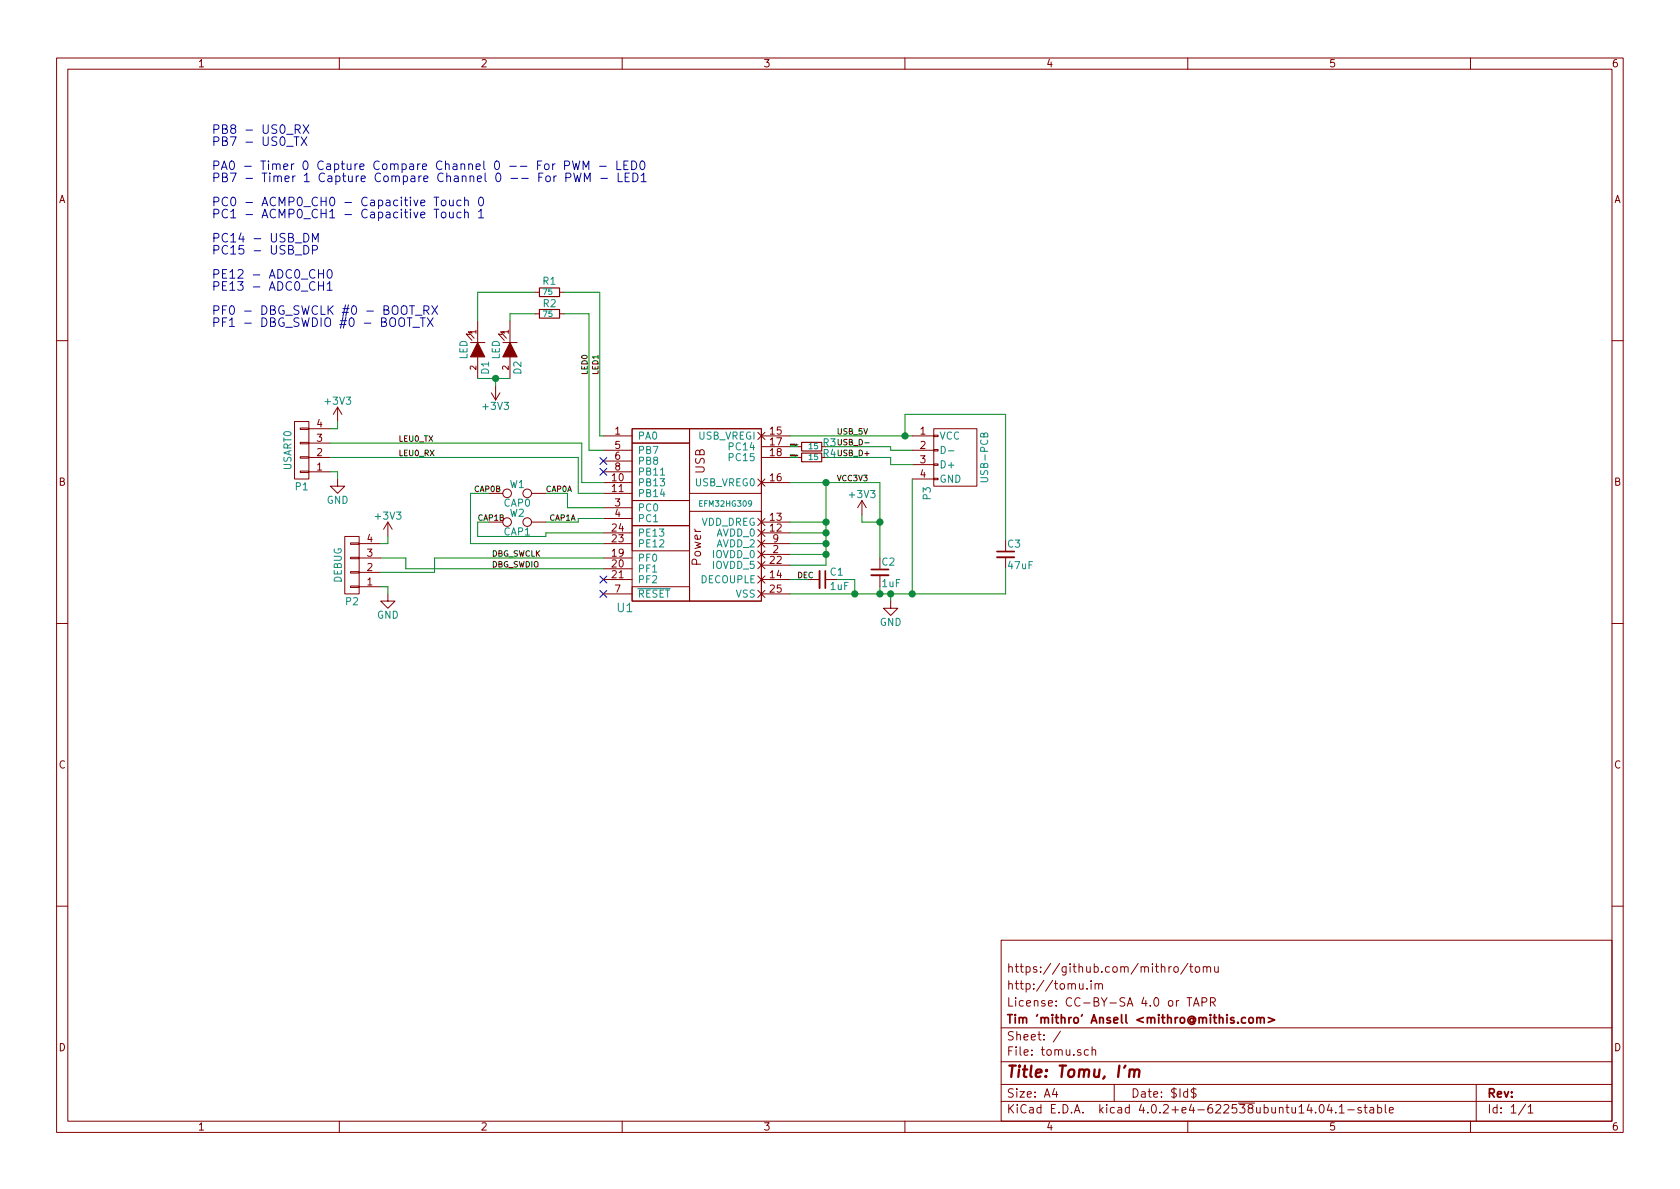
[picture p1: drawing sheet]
EESchema Schematic File Version 2
LIBS:power
LIBS:device
LIBS:transistors
LIBS:conn
LIBS:linear
LIBS:regul
LIBS:74xx
LIBS:cmos4000
LIBS:adc-dac
LIBS:memory
LIBS:xilinx
LIBS:microcontrollers
LIBS:dsp
LIBS:microchip
LIBS:analog_switches
LIBS:motorola
LIBS:texas
LIBS:intel
LIBS:audio
LIBS:interface
LIBS:digital-audio
LIBS:philips
LIBS:display
LIBS:cypress
LIBS:siliconi
LIBS:opto
LIBS:atmel
LIBS:contrib
LIBS:valves
LIBS:efm32hg309
LIBS:usb-pcb
LIBS:tomu-cache
EELAYER 25 0
EELAYER END
$Descr A4 11693 8268
encoding utf-8
Sheet 1 1
Title "Tomu, I'm"
Date "$Id$"
Rev ""
Comp "Tim 'mithro' Ansell <mithro@mithis.com>"
Comment1 "License: CC-BY-SA 4.0 or TAPR"
Comment2 "http://tomu.im"
Comment3 "https://github.com/mithro/tomu"
Comment4 ""
$EndDescr
$Comp
L C_Small C2
U 1 1
P 6125 3975
F 0 "C2" H 6135 4045 50  0000 L CNN
F 1 "1uF" H 6135 3895 50  0000 L CNN
F 2 "Capacitors_SMD:C_0402" H 6125 3975 50  0001 C CNN
F 3 "" H 6125 3975 50  0000 C CNN
	1    6125 3975
	1    0    0    -1  
$EndComp
$Comp
L GND #PWR01
U 1 1
P 6200 4175
F 0 "#PWR01" H 6200 3925 50  0001 C CNN
F 1 "GND" H 6200 4025 50  0000 C CNN
F 2 "" H 6200 4175 50  0000 C CNN
F 3 "" H 6200 4175 50  0000 C CNN
	1    6200 4175
	1    0    0    -1  
$EndComp
$Comp
L C_Small C3
U 1 1
P 7000 3850
F 0 "C3" H 7010 3920 50  0000 L CNN
F 1 "47uF" H 7010 3770 50  0000 L CNN
F 2 "Capacitors_SMD:C_0402" H 7000 3850 50  0001 C CNN
F 3 "" H 7000 3850 50  0000 C CNN
	1    7000 3850
	1    0    0    -1  
$EndComp
$Comp
L C_Small C1
U 1 1
P 5725 4025
F 0 "C1" V 5675 4075 50  0000 L CNN
F 1 "1uF" V 5775 4075 50  0000 L CNN
F 2 "Capacitors_SMD:C_0402" H 5725 4025 50  0001 C CNN
F 3 "" H 5725 4025 50  0000 C CNN
	1    5725 4025
	0    1    1    0   
$EndComp
$Comp
L USB-PCB P3
U 1 1
P 6650 3225
F 0 "P3" H 6850 3025 50  0000 C CNN
F 1 "USB-PCB" H 6600 3425 50  0000 C CNN
F 2 "usb-pcb:USB-PCB" V 6600 3125 50  0001 C CNN
F 3 "" V 6600 3125 50  0000 C CNN
	1    6650 3225
	0    1    1    0   
$EndComp
Text Label 5825 3100 0    39   ~ 0
USB_D-
Text Label 5825 3175 0    39   ~ 0
USB_D+
Text Label 5825 3350 0    39   ~ 0
VCC3V3
Text Label 5825 3025 0    39   ~ 0
USB_5V
$Comp
L R_Small R3
U 1 1
P 5650 3100
F 0 "R3" V 5625 3175 50  0000 L CNN
F 1 "15" V 5725 3075 39  0000 L CNN
F 2 "Resistors_SMD:R_0402" H 5650 3100 50  0001 C CNN
F 3 "" H 5650 3100 50  0000 C CNN
	1    5650 3100
	0    1    1    0   
$EndComp
$Comp
L R_Small R4
U 1 1
P 5650 3175
F 0 "R4" V 5625 3250 50  0000 L CNN
F 1 "15" V 5575 3150 39  0000 L CNN
F 2 "Resistors_SMD:R_0402" H 5650 3175 50  0001 C CNN
F 3 "" H 5650 3175 50  0000 C CNN
	1    5650 3175
	0    1    1    0   
$EndComp
$Comp
L CONN_01X04 P2
U 1 1
P 2450 3925
F 0 "P2" H 2450 4175 50  0000 C CNN
F 1 "DEBUG" V 2550 3925 50  0000 C CNN
F 2 "Pin_Headers:Pin_Header_Angled_1x04" H 2450 3925 50  0001 C CNN
F 3 "" H 2450 3925 50  0000 C CNN
	1    2450 3925
	-1   0    0    1   
$EndComp
Text Label 3425 3875 0    39   ~ 0
DBG_SWCLK
Text Label 3425 3950 0    39   ~ 0
DBG_SWDIO
$Comp
L GND #PWR02
U 1 1
P 2700 4125
F 0 "#PWR02" H 2700 3875 50  0001 C CNN
F 1 "GND" H 2700 3975 50  0000 C CNN
F 2 "" H 2700 4125 50  0000 C CNN
F 3 "" H 2700 4125 50  0000 C CNN
	1    2700 4125
	1    0    0    -1  
$EndComp
$Comp
L +3V3 #PWR03
U 1 1
P 6000 3575
F 0 "#PWR03" H 6000 3425 50  0001 C CNN
F 1 "+3V3" H 6000 3715 50  0000 C CNN
F 2 "" H 6000 3575 50  0000 C CNN
F 3 "" H 6000 3575 50  0000 C CNN
	1    6000 3575
	1    0    0    -1  
$EndComp
$Comp
L +3V3 #PWR04
U 1 1
P 2700 3725
F 0 "#PWR04" H 2700 3575 50  0001 C CNN
F 1 "+3V3" H 2700 3865 50  0000 C CNN
F 2 "" H 2700 3725 50  0000 C CNN
F 3 "" H 2700 3725 50  0000 C CNN
	1    2700 3725
	1    0    0    -1  
$EndComp
$Comp
L LED D1
U 1 1
P 3325 2425
F 0 "D1" H 3450 2475 50  0000 C CNN
F 1 "LED" H 3325 2325 50  0000 C CNN
F 2 "LEDs:LED_0402" H 3325 2425 50  0001 C CNN
F 3 "" H 3325 2425 50  0000 C CNN
	1    3325 2425
	0    1    1    0   
$EndComp
$Comp
L LED D2
U 1 1
P 3550 2425
F 0 "D2" H 3675 2475 50  0000 C CNN
F 1 "LED" H 3550 2325 50  0000 C CNN
F 2 "LEDs:LED_0402" H 3550 2425 50  0001 C CNN
F 3 "" H 3550 2425 50  0000 C CNN
	1    3550 2425
	0    1    1    0   
$EndComp
$Comp
L R_Small R2
U 1 1
P 3825 2175
F 0 "R2" V 3900 2125 50  0000 L CNN
F 1 "75" V 3825 2150 39  0000 L CNN
F 2 "Resistors_SMD:R_0402" H 3825 2175 50  0001 C CNN
F 3 "" H 3825 2175 50  0000 C CNN
	1    3825 2175
	0    -1   -1   0   
$EndComp
$Comp
L R_Small R1
U 1 1
P 3825 2025
F 0 "R1" V 3750 1975 50  0000 L CNN
F 1 "75" V 3825 1975 39  0000 L CNN
F 2 "Resistors_SMD:R_0402" H 3825 2025 50  0001 C CNN
F 3 "" H 3825 2025 50  0000 C CNN
	1    3825 2025
	0    1    1    0   
$EndComp
$Comp
L CONN_01X04 P1
U 1 1
P 2100 3125
F 0 "P1" H 2100 3375 50  0000 C CNN
F 1 "USART0" V 2200 3125 50  0000 C CNN
F 2 "Pin_Headers:Pin_Header_Angled_1x04" H 2100 3125 50  0001 C CNN
F 3 "" H 2100 3125 50  0000 C CNN
	1    2100 3125
	-1   0    0    1   
$EndComp
$Comp
L GND #PWR05
U 1 1
P 2350 3325
F 0 "#PWR05" H 2350 3075 50  0001 C CNN
F 1 "GND" H 2350 3175 50  0000 C CNN
F 2 "" H 2350 3325 50  0000 C CNN
F 3 "" H 2350 3325 50  0000 C CNN
	1    2350 3325
	1    0    0    -1  
$EndComp
$Comp
L +3V3 #PWR06
U 1 1
P 2350 2925
F 0 "#PWR06" H 2350 2775 50  0001 C CNN
F 1 "+3V3" H 2350 3065 50  0000 C CNN
F 2 "" H 2350 2925 50  0000 C CNN
F 3 "" H 2350 2925 50  0000 C CNN
	1    2350 2925
	1    0    0    -1  
$EndComp
$Comp
L TEST W1
U 1 1
P 3600 3425
F 0 "W1" H 3600 3485 50  0000 C CNN
F 1 "CAP0" H 3600 3355 50  0000 C CNN
F 2 "Measurement_Points:Test_Point_2Pads" H 3600 3425 50  0001 C CNN
F 3 "" H 3600 3425 50  0000 C CNN
	1    3600 3425
	1    0    0    -1  
$EndComp
$Comp
L TEST W2
U 1 1
P 3600 3625
F 0 "W2" H 3600 3685 50  0000 C CNN
F 1 "CAP1" H 3600 3555 50  0000 C CNN
F 2 "Measurement_Points:Test_Point_2Pads" H 3600 3625 50  0001 C CNN
F 3 "" H 3600 3625 50  0000 C CNN
	1    3600 3625
	1    0    0    -1  
$EndComp
Text Notes 1475 2350 0    60   ~ 0
PB8 - US0_RX\nPB7 - US0_TX\n\nPA0 - Timer 0 Capture Compare Channel 0 -- For PWM - LED0 \nPB7 - Timer 1 Capture Compare Channel 0 -- For PWM - LED1\n\nPC0 - ACMP0_CH0 - Capacitive Touch 0\nPC1 - ACMP0_CH1 - Capacitive Touch 1\n\nPC14 - USB_DM\nPC15 - USB_DP\n\nPE12 - ADC0_CH0\nPE13 - ADC0_CH1\n\nPF0 - DBG_SWCLK #0 - BOOT_RX\nPF1 - DBG_SWDIO #0 - BOOT_TX\n\n
NoConn ~ 4200 4125
NoConn ~ 4200 4025
Text Label 3800 3425 0    39   ~ 0
CAP0A
Text Label 3825 3625 0    39   ~ 0
CAP1A
Text Label 2775 3075 0    39   ~ 0
LEU0_TX
Text Label 2775 3175 0    39   ~ 0
LEU0_RX
Text Label 5550 4025 0    39   ~ 0
DEC
Text Label 4175 2600 1    39   ~ 0
LED1
Text Label 4100 2600 1    39   ~ 0
LED0
Text Label 5500 3100 0    8    ~ 0
RUSB_D-
Text Label 5500 3175 0    8    ~ 0
RUSB_D+
Text Label 3300 3425 0    39   ~ 0
CAP0B
Text Label 3325 3625 0    39   ~ 0
CAP1B
$Comp
L +3V3 #PWR07
U 1 1
P 3450 2675
F 0 "#PWR07" H 3450 2525 50  0001 C CNN
F 1 "+3V3" H 3450 2815 50  0000 C CNN
F 2 "" H 3450 2675 50  0000 C CNN
F 3 "" H 3450 2675 50  0000 C CNN
	1    3450 2675
	-1   0    0    1   
$EndComp
$Comp
L EFM32HG309 U1
U 1 1
P 4400 4175
F 0 "U1" H 4350 4125 60  0000 C CNN
F 1 "EFM32HG309" H 5050 4850 39  0000 C CNN
F 2 "Housings_DFN_QFN:QFN-24-1EP_5x5mm_Pitch0.65mm" H 4400 4175 60  0001 C CNN
F 3 "" H 4400 4175 60  0000 C CNN
	1    4400 4175
	1    0    0    -1  
$EndComp
Wire Wire Line
	5500 3350 6125 3350
Wire Wire Line
	5750 3625 5500 3625
Connection ~ 5750 3350
Connection ~ 5750 3625
Wire Wire Line
	6200 4125 6200 4175
Wire Wire Line
	6125 4125 6125 4075
Connection ~ 6200 4125
Wire Wire Line
	5950 4025 5950 4125
Connection ~ 6125 4125
Wire Wire Line
	6125 3350 6125 3875
Wire Wire Line
	5750 3350 5750 3925
Wire Wire Line
	5550 3100 5500 3100
Wire Wire Line
	5500 3175 5550 3175
Wire Wire Line
	5500 3025 6350 3025
Wire Wire Line
	5750 3100 6200 3100
Wire Wire Line
	6350 3125 6200 3125
Wire Wire Line
	6200 3125 6200 3100
Wire Wire Line
	6350 3225 6200 3225
Wire Wire Line
	6200 3225 6200 3175
Wire Wire Line
	6200 3175 5750 3175
Wire Wire Line
	5500 4125 7000 4125
Wire Wire Line
	7000 4125 7000 3950
Wire Wire Line
	7000 3750 7000 2875
Wire Wire Line
	7000 2875 6300 2875
Wire Wire Line
	6300 2875 6300 3025
Connection ~ 6300 3025
Wire Wire Line
	5750 3700 5500 3700
Wire Wire Line
	5750 3775 5500 3775
Connection ~ 5750 3700
Wire Wire Line
	5750 3850 5500 3850
Connection ~ 5750 3775
Wire Wire Line
	5750 3925 5500 3925
Connection ~ 5750 3850
Wire Wire Line
	5500 4025 5625 4025
Wire Wire Line
	5825 4025 5950 4025
Connection ~ 5950 4125
Wire Wire Line
	3025 3875 4200 3875
Wire Wire Line
	2825 3950 4200 3950
Wire Wire Line
	2650 4075 2700 4075
Wire Wire Line
	2700 4075 2700 4125
Wire Wire Line
	2650 3775 2700 3775
Wire Wire Line
	2700 3775 2700 3725
Wire Wire Line
	6000 3575 6000 3625
Wire Wire Line
	6000 3625 6125 3625
Connection ~ 6125 3625
Wire Wire Line
	6350 3325 6350 4125
Connection ~ 6350 4125
Wire Wire Line
	3450 2675 3450 2625
Wire Wire Line
	3325 2625 3550 2625
Connection ~ 3450 2625
Wire Wire Line
	3725 2175 3550 2175
Wire Wire Line
	3550 2175 3550 2225
Wire Wire Line
	3725 2025 3325 2025
Wire Wire Line
	3325 2025 3325 2225
Wire Wire Line
	2300 3275 2350 3275
Wire Wire Line
	2350 3275 2350 3325
Wire Wire Line
	2300 2975 2350 2975
Wire Wire Line
	2350 2975 2350 2925
Wire Wire Line
	4175 2025 4175 3025
Wire Wire Line
	3325 3625 3400 3625
Wire Wire Line
	3275 3425 3400 3425
Wire Wire Line
	3800 3425 3950 3425
Wire Wire Line
	3950 3425 3950 3525
Wire Wire Line
	3950 3525 4200 3525
Wire Wire Line
	4200 3600 4025 3600
Wire Wire Line
	4025 3625 3800 3625
Wire Wire Line
	4175 2025 3925 2025
Wire Wire Line
	2300 3075 4050 3075
Wire Wire Line
	2300 3175 4025 3175
Wire Wire Line
	4100 3125 4100 2175
Wire Wire Line
	4100 2175 3925 2175
Wire Wire Line
	3800 3700 4200 3700
Wire Wire Line
	3275 3775 4200 3775
Wire Wire Line
	4025 3600 4025 3625
Wire Wire Line
	3800 3700 3800 3725
Wire Wire Line
	3800 3725 3325 3725
Wire Wire Line
	3325 3725 3325 3625
Wire Wire Line
	3275 3775 3275 3425
Wire Wire Line
	2825 3950 2825 3875
Wire Wire Line
	2825 3875 2650 3875
Wire Wire Line
	3025 3875 3025 3975
Wire Wire Line
	3025 3975 2650 3975
Wire Wire Line
	4200 3350 4050 3350
Wire Wire Line
	4050 3350 4050 3075
Wire Wire Line
	4200 3425 4025 3425
Wire Wire Line
	4025 3425 4025 3175
Wire Wire Line
	4175 3025 4200 3025
Wire Wire Line
	4100 3125 4200 3125
NoConn ~ 4200 3200
NoConn ~ 4200 3275
$EndSCHEMATC
